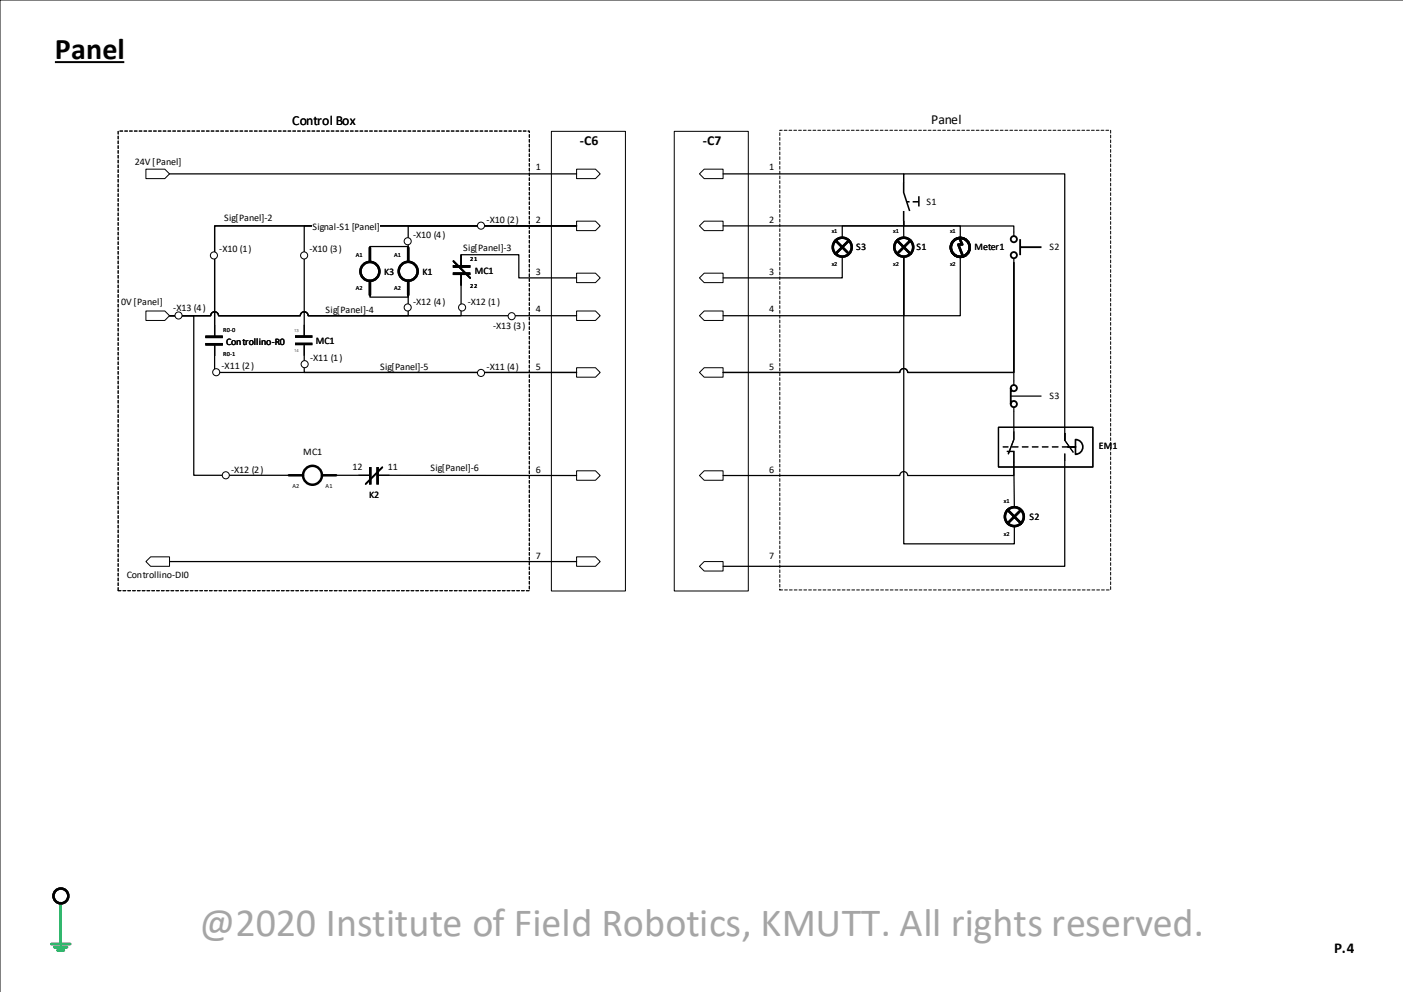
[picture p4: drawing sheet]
<svg xmlns="http://www.w3.org/2000/svg" width="297mm" height="210mm" viewBox="0 0 297 210" stroke-linecap="round" stroke-linejoin="round" font-family="sans-serif">
<path d="M296.9 0h-296.9v209.9" fill="none" stroke="#000" stroke-width=".21"/>
<path d="M142.7 27.8h15.6v97.2h-15.6z" fill-rule="evenodd" fill="#fff"/>
<path d="M142.7 27.8h15.6v97.2h-15.6z" fill="none" stroke="#000" stroke-width=".21"/>
<path d="M116.7 27.8h15.6v97.2h-15.6z" fill-rule="evenodd" fill="#fff"/>
<path d="M30.9 35.8h4l1 1-1 1h-4zM116.7 27.8h15.6v97.2h-15.6zM30.9 65.8h4l1 1-1 1h-4z" fill="none" stroke="#000" stroke-width=".21"/>
<path d="M153 36.8h38.2v1.8M122 47.8h-76.6v21M122 47.8h-35.6v4.6M122 47.8h-57.6v23.3M178.2 54.3v4.5h-25.2M35.9 66.8h8.7a.83 .83 0 0 1 .8-.9 .83 .83 0 0 1 .8 .9h17.3a.83 .83 0 0 1 .9-.9 .83 .83 0 0 1 .8 .9h56.8M64.4 73v2.2M86.4 62.4v4.4h-21.2a.83 .83 0 0 0-.8-.9 .83 .83 0 0 0-.9 .9h-17.3a.83 .83 0 0 0-.8-.9 .83 .83 0 0 0-.8 .9h-8.7M97.6 60.4v6.4h-32.4a.83 .83 0 0 0-.8-.9 .83 .83 0 0 0-.9 .9h-17.3a.83 .83 0 0 0-.8-.9 .83 .83 0 0 0-.8 .9h-8.7M75.9 100.5h2.3M80.2 100.5h2.2" fill="none" stroke="#000" stroke-width=".26"/>
<path d="M10.9 199.7h3.9M12.8 191v8.7M11.5 200.3h2.7M12.2 201h1.3" fill="none" stroke="#00b050" stroke-width=".53"/>
<g fill="none" stroke="#000" stroke-width=".53">
<path d="M86.4 52.4v3M86.4 59.4v3M61.1 100.5h3M68.1 100.5h3"/>
<circle cx="86.4" cy="57.4" r="2"/>
<circle cx="66.1" cy="100.5" r="2"/>
<circle cx="12.9" cy="189.5" r="1.57"/>
</g>
<path d="M11.6 13.1h14.7" fill="none" stroke="#000" stroke-width=".42"/>
<g fill="#000">
<path d="M62.4 72.5h3.7v.5h-3.7zM62.4 70.9h3.7v.5h-3.7z" fill-rule="evenodd"/>
<path d="M62.4 72.5h3.7v.5h-3.7zM62.4 70.9h3.7v.5h-3.7z" fill-rule="evenodd"/>
<path d="M79.6 98.8h.6v3.7h-.6zM78.1 98.8h.5v3.7h-.5z" fill-rule="evenodd"/>
<path d="M79.6 98.8h.6v3.7h-.6zM78.1 98.8h.5v3.7h-.5z" fill-rule="evenodd"/>
</g>
<path d="M80.9 98.8l-3.5 3.6" fill="none" stroke="#000" stroke-width=".35"/>
<path d="M66.1 46.1h14.3v3.4h-14.3z" fill-rule="evenodd" fill="#fff"/>
<g fill="none" stroke="#000" stroke-width=".26">
<path d="M35.9 36.8h86.1M191.2 38.6v-1.8h34.1v54.8M97.6 56.1v-2.2h12.2v4.9h12.2M97.6 58v2.4M191.2 46.8v1h-13v2.5M191.2 46.8v1h23.3v2.1M191.2 46.8v1h12v2.5M191.2 46.8v1h-38.2M191.2 46.8v3.5M191.2 54.3v60.7h23.4v-3.7M191.2 54.3v12.5h12v-12.5M191.2 54.3v12.5h-38.2"/>
<path d="M214.5 55.5v23.3h-22.4a.83 .83 0 0 0-.9-.9 .83 .83 0 0 0-.8 .9h-37.4M214.5 54.6v26.8M35.9 66.8h5.1v33.7h20.1M45.4 73.1v5.7h76.6h-57.6v-3.6M45.4 68.8v2.3M211.3 90.4h19.9v8.4h-19.9zM213 95.5h1.5v2.3M213.9 83.8h6.5M214.5 86.1v6.9l-1.2 3.1M214.5 97.8v2.8h-22.4a.83 .83 0 0 0-.9-.9 .83 .83 0 0 0-.8 .9h-37.4M214.5 97.8l.1 9.5M225.3 97.5v22.3h-72.3"/>
<path d="M35.9 118.8h86.1M71.1 100.5h4.8M82.4 100.5l39.6 .1"/>
</g>
<g fill="#000">
<path d="M95.8 56.1h3.7v.5h-3.7zM95.8 57.6h3.7v.6h-3.7z" fill-rule="evenodd"/>
<path d="M95.8 56.1h3.7v.5h-3.7zM95.8 57.6h3.7v.6h-3.7z" fill-rule="evenodd"/>
<path d="M95.8 56.1h3.7v.5h-3.7zM95.8 57.6h3.7v.6h-3.7z" fill-rule="evenodd"/>
<path d="M95.8 56.1h3.7v.5h-3.7zM95.8 57.6h3.7v.6h-3.7z" fill-rule="evenodd"/>
<path d="M43.5 72.5h3.6v.6h-3.6zM43.5 71h3.6v.5h-3.6z" fill-rule="evenodd"/>
<path d="M43.5 72.5h3.6v.6h-3.6zM43.5 71h3.6v.5h-3.6z" fill-rule="evenodd"/>
<path d="M43.5 72.5h3.6v.6h-3.6zM43.5 71h3.6v.5h-3.6z" fill-rule="evenodd"/>
</g>
<path d="M96 55.2l3.5 3.6M226 94.5h1.6M227.6 93a1.56 1.56 0 0 1 1.5 1.5 1.56 1.56 0 0 1-1.5 1.6z" fill="none" stroke="#000" stroke-width=".35"/>
<path d="M25 27.7h87v97.2h-87zM165 27.6h70v97.2h-70z" fill="none" stroke="#000" stroke-width=".21" stroke-dasharray=".6 .4"/>
<path d="M191.2 38.6v2.1l1.3 3.9M191.2 44.6v2.2M194.4 41.5v2.2" fill="none" stroke="#000" stroke-width=".33"/>
<path d="M194.4 42.7h-2.6" fill="none" stroke="#000" stroke-width=".33" stroke-dasharray="1.3 .7" stroke-linecap="butt"/>
<g fill="none" stroke="#000" stroke-width=".39">
<path d="M215.9 52.3h4.5M215.9 50.6v3.4M213.9 82.1v3.4"/>
<circle cx="214.5" cy="50.6" r=".65"/>
<circle cx="214.5" cy="54" r=".65"/>
<circle cx="214.5" cy="82.1" r=".65"/>
<circle cx="214.5" cy="85.5" r=".65"/>
</g>
<g fill="none" stroke="#000" stroke-width=".53">
<path d="M176.8 50.9l2.8 2.8M179.6 50.9l-2.8 2.8M189.8 50.9l2.8 2.8M192.6 50.9l-2.8 2.8M203.2 50.8l.4 .9h-.8l.8 2.2M213.2 107.9l2.8 2.8M216 107.9l-2.8 2.8"/>
<circle cx="178.2" cy="52.3" r="2"/>
<circle cx="191.2" cy="52.3" r="2"/>
<circle cx="203.2" cy="52.3" r="2"/>
<circle cx="214.6" cy="109.3" r="2"/>
</g>
<path d="M225.3 93.1v-1.5v1.5l1.8 2.6M225.3 95.9v1.6" fill="none" stroke="#000" stroke-width=".24"/>
<path d="M226 94.5h-13.8" fill="none" stroke="#000" stroke-width=".21" stroke-dasharray="1.2 .9"/>
<g fill="none" stroke="#000" stroke-width=".21">
<path d="M122 35.8h4l1 1-1 1h-4zM148 36.8l1-1h4v2h-4zM122 46.8h4l1 1-1 1h-4zM122 57.8h4l1 1-1 1h-4zM148 47.8l1-1h4v2h-4zM148 58.8l1-1h4v2h-4zM122 65.8h4l1 1-1 1h-4zM122 77.8h4l1 1-1 1h-4zM149 65.8h4v2h-4l-1-1zM149 77.8h4v2h-4l-1-1zM122 99.6h4l1 1-1 1h-4zM149 99.6h4v2h-4l-1-1z"/>
<path d="M30.9 118.8l1-1h4v2h-4zM122 117.8h4l1 1-1 1h-4zM149 118.8h4v2h-4l-1-1z"/>
</g>
<circle cx="101.8" cy="47.7" r=".75" fill="#fff"/>
<circle cx="101.8" cy="47.7" r=".75" fill="none" stroke="#000" stroke-width=".21"/>
<circle cx="45.3" cy="54" r=".75" fill="#fff"/>
<circle cx="45.3" cy="54" r=".75" fill="none" stroke="#000" stroke-width=".21"/>
<circle cx="86.3" cy="51" r=".75" fill="#fff"/>
<circle cx="86.3" cy="51" r=".75" fill="none" stroke="#000" stroke-width=".21"/>
<circle cx="64.4" cy="54" r=".75" fill="#fff"/>
<circle cx="64.4" cy="54" r=".75" fill="none" stroke="#000" stroke-width=".21"/>
<circle cx="45.7" cy="78.7" r=".75" fill="#fff"/>
<circle cx="45.7" cy="78.7" r=".75" fill="none" stroke="#000" stroke-width=".21"/>
<circle cx="64.5" cy="77" r=".75" fill="#fff"/>
<circle cx="64.5" cy="77" r=".75" fill="none" stroke="#000" stroke-width=".21"/>
<circle cx="101.8" cy="78.9" r=".75" fill="#fff"/>
<circle cx="101.8" cy="78.9" r=".75" fill="none" stroke="#000" stroke-width=".21"/>
<circle cx="37.8" cy="66.7" r=".75" fill="#fff"/>
<circle cx="37.8" cy="66.7" r=".75" fill="none" stroke="#000" stroke-width=".21"/>
<circle cx="47.8" cy="100.5" r=".75" fill="#fff"/>
<circle cx="47.8" cy="100.5" r=".75" fill="none" stroke="#000" stroke-width=".21"/>
<circle cx="86.3" cy="65" r=".75" fill="#fff"/>
<circle cx="86.3" cy="65" r=".75" fill="none" stroke="#000" stroke-width=".21"/>
<circle cx="97.8" cy="65" r=".75" fill="#fff"/>
<circle cx="97.8" cy="65" r=".75" fill="none" stroke="#000" stroke-width=".21"/>
<circle cx="108.3" cy="66.9" r=".75" fill="#fff"/>
<circle cx="108.3" cy="66.9" r=".75" fill="none" stroke="#000" stroke-width=".21"/>
<g fill="none" stroke="#000" stroke-width=".53">
<path d="M78.3 52.4v3M78.3 59.4v3"/>
<circle cx="78.3" cy="57.4" r="2"/>
</g>
<path d="M86.4 52.4v-.3h-8.1v.3M86.4 62.4v.4h-8.1v-.4" fill="none" stroke="#000" stroke-width=".26"/>
<text font-size="8.5" fill="#a5a5a5" x="42.2" y="197.9">@2020 Institute of Field Robotics, KMUTT. All rights reserved.</text>
<text font-size="6.4" x="11.6" y="12.4">Panel</text>
<text font-size="3.2" x="282.3" y="201.6">P.4</text>
<g font-size="2.9">
<text x="61.8" y="26.5">Control Box</text>
<text x="197" y="26.3">Panel</text>
<text x="122.7" y="30.7">-C6</text>
<text x="148.7" y="30.7">-C7</text>
</g>
<g font-size="2.1">
<text x="28.5" y="34.9">24V [Panel]</text>
<text x="113.4" y="36">1</text>
<text x="162.7" y="36">1</text>
<text x="47.4" y="46.8">Sig[Panel]-2</text>
<text x="103" y="47.1">-X10 (2)</text>
<text x="113.4" y="47.1">2</text>
<text x="162.7" y="47.1">2</text>
<text x="196.1" y="43.4">S1</text>
<text x="46.4" y="53.4">-X10 (1)</text>
<text x="65.5" y="53.4">-X10 (3)</text>
<text x="66.1" y="48.7">Signal-S1 [Panel]</text>
<text x="87.4" y="50.4">-X10 (4)</text>
<text x="98" y="53.2">Sig[Panel]-3</text>
<text x="181.1" y="53">S3</text>
<text x="193.9" y="53">S1</text>
<text x="206.2" y="53">Meter1</text>
<text x="222" y="53">S2</text>
<text x="81.3" y="58.1">K3</text>
<text x="89.4" y="58.1">K1</text>
<text x="100.5" y="57.9">MC1</text>
<text x="113.4" y="58.1">3</text>
<text x="162.7" y="58.1">3</text>
<text x="25.6" y="64.5">0V [Panel]</text>
<text x="36.7" y="65.7">-X13 (4)</text>
<text x="87.4" y="64.4">-X12 (4)</text>
<text x="99" y="64.4">-X12 (1)</text>
<text x="68.9" y="66.1">Sig[Panel]-4</text>
<text x="104.3" y="69.5">-X13 (3)</text>
<text x="113.4" y="66.1">4</text>
<text x="162.7" y="66.1">4</text>
<text x="47.9" y="72.9">Controllino-R0</text>
<text x="65.6" y="76.4">-X11 (1)</text>
<text x="66.8" y="72.7">MC1</text>
<text x="46.9" y="78.1">-X11 (2)</text>
<text x="80.4" y="78.2">Sig[Panel]-5</text>
<text x="103" y="78.3">-X11 (4)</text>
<text x="113.4" y="78.3">5</text>
<text x="162.7" y="78.3">5</text>
<text x="222" y="84.3">S3</text>
<text x="232.5" y="95">EM1</text>
<text x="48.9" y="100">-X12 (2)</text>
<text x="64.2" y="96.3">MC1</text>
<text x="74.6" y="99.3">12</text>
<text x="82.1" y="99.3">11</text>
<text x="91.1" y="99.7">Sig[Panel]-6</text>
<text x="113.4" y="100">6</text>
<text x="162.7" y="100">6</text>
<text x="78.1" y="105.3">K2</text>
<text x="217.8" y="110">S2</text>
<text x="113.4" y="118.2">7</text>
<text x="162.7" y="118.2">7</text>
<text x="26.8" y="122.2">Controllino-DI0</text>
</g>
<g font-size="1.3">
<text x="176" y="49.3">x1</text>
<text x="189" y="49.3">x1</text>
<text x="201" y="49.3">x1</text>
<text x="75.3" y="54.4">A1</text>
<text x="83.4" y="54.4">A1</text>
<text x="99.5" y="55.3">21</text>
<text x="176" y="56.3">x2</text>
<text x="189" y="56.3">x2</text>
<text x="201" y="56.3">x2</text>
<text x="75.3" y="61.4">A2</text>
<text x="83.4" y="61.4">A2</text>
<text x="99.5" y="60.8">22</text>
<text x="47.2" y="70.3">R0-0</text>
<text x="62.2" y="70.3">13</text>
<text x="47.2" y="75.3">R0-1</text>
<text x="62.2" y="74.4">14</text>
<text x="61.9" y="103.1">A2</text>
<text x="68.9" y="103.1">A1</text>
<text x="212.4" y="106.3">x1</text>
<text x="212.4" y="113.3">x2</text>
</g>
</svg>
